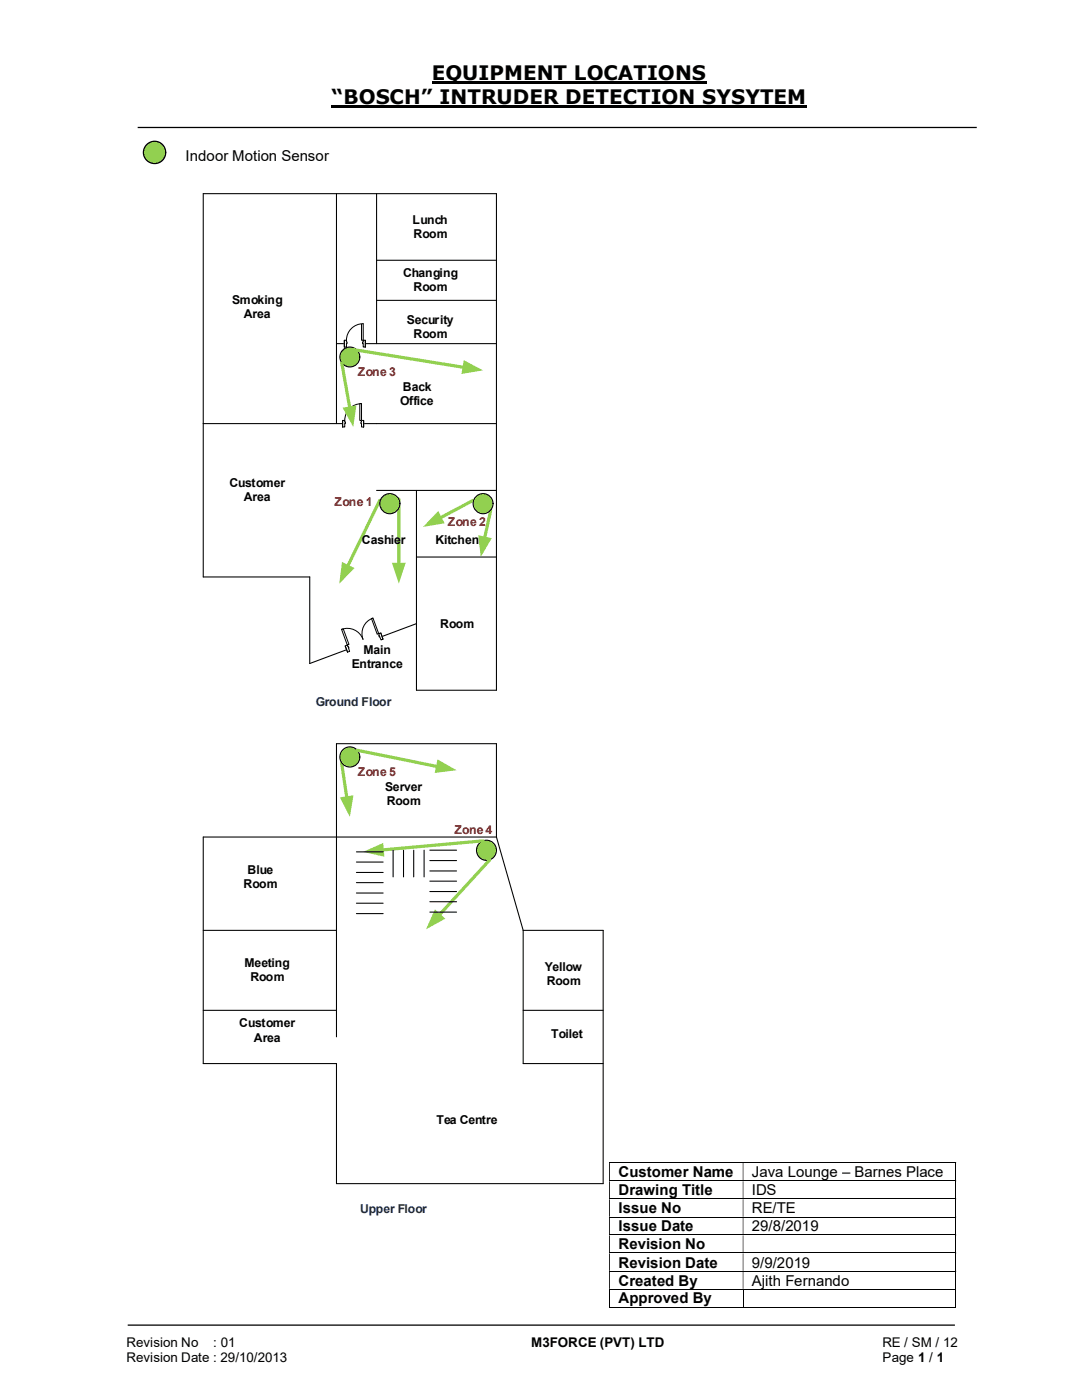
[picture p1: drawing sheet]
<svg xmlns="http://www.w3.org/2000/svg" width="216mm" height="279mm" viewBox="0 0 216 279" stroke-linecap="round" stroke-linejoin="round" font-family="sans-serif">
<path d="M86.1 16.5h54.9M66.2 21.3h94.8" fill="none" stroke="#000" stroke-width=".42"/>
<path d="M27.5 25.4h167.4M25.5 264.5h165" fill="none" stroke="#000" stroke-width=".25"/>
<g fill="none" stroke="#000" stroke-width=".2">
<path d="M121.5 232.1h69.1M121.5 235.7h69.1M121.5 239.3h69.1M190.7 232.1v3.5M190.7 235.8v3.4M190.7 239.4v3.4M121.5 242.9h69.1M121.5 246.5h69.1M121.5 250.1h69.1M121.5 253.7h69.1M121.5 257.3h69.1M121.6 257.3v3.7"/>
<path d="M148.3 257.3v3.7M190.7 243v3.4M190.7 246.5v3.5M190.7 250.1v3.5M190.7 253.8v3.4M190.7 257.3v3.7M121.5 260.9h26.7M148.3 260.9h42.3"/>
</g>
<g fill="#000">
<path d="M190.6 232h.2v.1h-.2zM121.5 232.1h.2v3.5h-.2zM148.2 232.1h.1v3.5h-.1z" fill-rule="evenodd"/>
<path d="M190.6 235.6h.2v.2h-.2zM121.5 235.8h.2v3.4h-.2zM148.2 235.8h.1v3.4h-.1z" fill-rule="evenodd"/>
<path d="M190.6 239.2h.2v.2h-.2zM121.5 239.4h.2v3.4h-.2zM148.2 239.4h.1v3.4h-.1z" fill-rule="evenodd"/>
<path d="M190.6 242.8h.2v.2h-.2zM121.5 243h.2v3.4h-.2zM148.2 243h.1v3.4h-.1z" fill-rule="evenodd"/>
<path d="M190.6 246.4h.2v.1h-.2zM121.5 246.5h.2v3.5h-.2zM148.2 246.5h.1v3.5h-.1z" fill-rule="evenodd"/>
<path d="M190.6 250h.2v.1h-.2zM121.5 250.1h.2v3.5h-.2zM148.2 250.1h.1v3.5h-.1z" fill-rule="evenodd"/>
<path d="M190.6 253.6h.2v.2h-.2zM121.5 253.8h.2v3.4h-.2zM148.2 253.8h.1v3.4h-.1z" fill-rule="evenodd"/>
</g>
<path d="M190.6 257.2h.2v.1h-.2zM190.6 260.8h.2v.2h-.2z" fill="#000"/>
<circle cx="30.8" cy="30.4" r="2.22" fill="#92d050"/>
<circle cx="30.8" cy="30.4" r="2.22" fill="none" stroke="#000" stroke-width=".25"/>
<path d="M75.1 59.9h24M40.6 84.5v30.6h21.2v17.3l21.3-7.9M75.1 97.9h24M75.1 84.5h24M83.1 97.9v39.9h16M83.1 111.2h16M40.6 185.7h26.5" fill="none" stroke="#000" stroke-width=".21"/>
<path d="M68.2 152.2l1 7.1" fill="none" stroke="#92d050" stroke-width=".64"/>
<path d="M67.8 159.1l2.7-.4-.7 4.3z" fill="#92d050"/>
<path d="M40.6 84.5h34.5" fill="none" stroke="#000" stroke-width=".21"/>
<path d="M68.4 83.9h4.2v1.4h-4.2z" fill="#fff"/>
<path d="M68.4 83.9h4.2v1.4h-4.2z" fill="none" stroke="#fff" stroke-width=".2"/>
<path d="M72.1 83.9v1.3h.5v-1.3zM68.4 83.9h.4v1.3h-.4z" fill-rule="evenodd" fill="#fff"/>
<path d="M68.8 84.2v-.3h-.4v1.3h.4v-.7M72.1 84.2v-.3h.5v1.3h-.5v-.7" fill="none" stroke="#000" stroke-width=".2"/>
<path d="M72 84.2v.3h.1v-.3zM68.8 84.2h.1v.3h-.1z" fill-rule="evenodd" fill="#fff"/>
<path d="M68.4 83.9v1.3M68.8 84.2h.1v.3h-.1M72.1 84.2h-.1v.3h.1M72.1 80.6a3.3 3.3 0 0 0-3.3 3.3M72.6 83.9v1.3" fill="none" stroke="#000" stroke-width=".2"/>
<path d="M71.8 80.6h.3v3.3h-.3z" fill-rule="evenodd" fill="#fff"/>
<path d="M71.8 80.6h.3v3.3h-.3z" fill="none" stroke="#000" stroke-width=".2"/>
<path d="M67.1 38.7v45.8M75.1 38.7v29.9M75.1 51.9h24M67.1 68.6h32M40.6 84.5v-45.8h58.5v99.1" fill="none" stroke="#000" stroke-width=".21"/>
<path d="M68.7 67.9h4.2v1.4h-4.2z" fill="#fff"/>
<path d="M68.7 67.9h4.2v1.4h-4.2z" fill="none" stroke="#fff" stroke-width=".2"/>
<path d="M72.5 67.9v1.4h.4v-1.4zM68.7 67.9h.4v1.4h-.4z" fill-rule="evenodd" fill="#fff"/>
<path d="M69.1 68.2v-.3h-.4v1.4h.4v-.7M72.5 68.2v-.3h.4v1.4h-.4v-.7" fill="none" stroke="#000" stroke-width=".2"/>
<path d="M72.3 68.2v.4h.2v-.4zM69.1 68.2h.2v.4h-.2z" fill-rule="evenodd" fill="#fff"/>
<path d="M68.7 67.9v1.4M69.1 68.2h.2v.4h-.2M72.5 68.2h-.2v.4h.2M72.5 64.6a3.3 3.3 0 0 0-3.4 3.3M72.9 67.9v1.4" fill="none" stroke="#000" stroke-width=".2"/>
<path d="M72.1 64.6h.4v3.3h-.4z" fill-rule="evenodd" fill="#fff"/>
<path d="M72.1 64.6h.4v3.3h-.4z" fill="none" stroke="#000" stroke-width=".2"/>
<circle cx="69.8" cy="71.2" r="1.99" fill="#92d050"/>
<circle cx="69.8" cy="71.2" r="1.99" fill="none" stroke="#000" stroke-width=".21"/>
<path d="M75.8 99.9l-6.5 13.2" fill="none" stroke="#92d050" stroke-width=".64"/>
<path d="M68.2 112.1l2.5 1.3-3 3.1z" fill="#92d050"/>
<path d="M94.4 99.9l-6.6 3.5" fill="none" stroke="#92d050" stroke-width=".64"/>
<path d="M87.5 102l1.2 2.4-4.3 .8z" fill="#92d050"/>
<path d="M79.6 99.6v13.1" fill="none" stroke="#92d050" stroke-width=".64"/>
<path d="M78.2 112.3h2.7l-1.3 4.2z" fill="#92d050"/>
<path d="M97.9 101.8l-1.2 5.6" fill="none" stroke="#92d050" stroke-width=".64"/>
<g fill="#92d050">
<path d="M95.4 106.8l2.7 .6-2.2 3.8z"/>
<circle cx="77.8" cy="100.5" r="2.01"/>
</g>
<circle cx="77.8" cy="100.5" r="2.01" fill="none" stroke="#000" stroke-width=".21"/>
<circle cx="96.4" cy="100.5" r="2" fill="#92d050"/>
<circle cx="96.4" cy="100.5" r="2" fill="none" stroke="#000" stroke-width=".21"/>
<path d="M68.2 72.4l1.6 9.1" fill="none" stroke="#92d050" stroke-width=".64"/>
<path d="M68.4 81.4l2.7-.5-.6 4.3z" fill="#92d050"/>
<path d="M70.5 69.8l22.1 3.5" fill="none" stroke="#92d050" stroke-width=".64"/>
<path d="M92.5 71.9l3.9 2-4.3 .7z" fill="#92d050"/>
<path d="M67.1 148.4v58.5M99.1 148.4v18.6M67.1 167h32M99.1 167l5.3 18.7M104.4 185.7h16v50.5h-53.3v-23.9M104.4 185.7v26.6h16M104.4 201.6h16" fill="none" stroke="#000" stroke-width=".21"/>
<path d="M68.9 128.9l7-2.6 .6 1.3-7.1 2.6z" fill-rule="evenodd" fill="#fff"/>
<path d="M68.9 128.9l7-2.6 .6 1.3-7.1 2.6z" fill="none" stroke="#fff" stroke-width=".2"/>
<path d="M75.6 126.4l.4 1.3 .4-.1-.4-1.3zM68.9 128.9l.4-.2 .5 1.3-.5 .1z" fill-rule="evenodd" fill="#fff"/>
<path d="M69.4 129.1l-.1-.4-.4 .2 .4 1.2 .5-.1-.2-.6M75.7 126.8l-.1-.4 .4-.1 .4 1.3-.4 .1-.2-.6" fill="none" stroke="#000" stroke-width=".2"/>
<path d="M75.6 126.8l.2 .3-.1-.3zM69.4 129.1l.2 .2z" fill-rule="evenodd" fill="#fff"/>
<path d="M68.9 128.9l.4 1.2M69.4 129.1l.2 .3M74.4 123.4a3.3 3.3 0 0 0-2 4.2 3.3 3.3 0 0 0-4.2-2M75.7 126.8h-.1l.2 .3M76 126.3l.4 1.3" fill="none" stroke="#000" stroke-width=".2"/>
<path d="M68.2 125.6l.3-.1 1.1 3.1-.3 .1z" fill-rule="evenodd" fill="#fff"/>
<path d="M68.2 125.6l.3-.1 1.1 3.1-.3 .1z" fill="none" stroke="#000" stroke-width=".2"/>
<path d="M74.1 123.4h.3l1.2 3-.3 .2z" fill-rule="evenodd" fill="#fff"/>
<path d="M74.1 123.4h.3l1.2 3-.3 .2z" fill="none" stroke="#000" stroke-width=".2"/>
<path d="M67.1 167h-26.5v45.3h26.5M40.6 201.6h26.5" fill="none" stroke="#000" stroke-width=".21"/>
<circle cx="69.8" cy="151.1" r="2" fill="#92d050"/>
<circle cx="69.8" cy="151.1" r="2" fill="none" stroke="#000" stroke-width=".21"/>
<circle cx="97.1" cy="169.7" r="2" fill="#92d050"/>
<g fill="none" stroke="#000" stroke-width=".21">
<path d="M67.1 148.4h32"/>
<circle cx="97.1" cy="169.7" r="2"/>
</g>
<path d="M71.3 149.7l16 3.3" fill="none" stroke="#92d050" stroke-width=".64"/>
<path d="M87.3 151.6l3.8 2.1-4.4 .6z" fill="#92d050"/>
<path d="M97.7 171.6l-10.1 11.1" fill="none" stroke="#92d050" stroke-width=".64"/>
<path d="M86.8 181.5l2.1 1.8-3.9 2.2z" fill="#92d050"/>
<path d="M96.4 167.8l-20.2 1.8" fill="none" stroke="#92d050" stroke-width=".64"/>
<path d="M72.5 170l4-1.8 .2 2.8z" fill="#92d050"/>
<g fill="none" stroke="#000" stroke-width=".21">
<path d="M71.1 178.2h5.4M71.1 174.1h5.4M71.1 176.1h5.4M71.1 170h5.4M71.1 172h5.4M78.4 169.7v5.3M80.5 169.7v5.3M82.5 169.7v5.3M84.6 169.7v5.3M85.8 177.9h5.3M85.8 180h5.3M85.8 173.8h5.3"/>
<path d="M85.8 175.9h5.3M85.8 169.7h5.3M85.8 171.7h5.3M71.1 180.3h5.4M71.1 182.3h5.4M85.8 182h5.3"/>
</g>
<g font-size="4">
<text x="86.1" y="16">EQUIPMENT LOCATIONS</text>
<text x="66.2" y="20.8">“BOSCH” INTRUDER DETECTION SYSYTEM</text>
</g>
<g font-size="3">
<text x="37" y="32.1">Indoor Motion Sensor</text>
<text x="123.4" y="234.9">Customer Name</text>
<text x="123.4" y="238.5">Drawing Title</text>
<text x="150" y="234.9">Java Lounge – Barnes Place</text>
<text x="150" y="238.5">IDS</text>
<text x="123.4" y="242.1">Issue No</text>
<text x="123.4" y="245.7">Issue Date</text>
<text x="150" y="242.1">RE/TE</text>
<text x="150" y="245.7">29/8/2019</text>
<text x="123.4" y="249.3">Revision No</text>
<text x="123.4" y="253">Revision Date</text>
<text x="123.4" y="256.6">Created By</text>
<text x="150" y="253">9/9/2019</text>
<text x="150" y="256.6">Ajith Fernando</text>
<text x="123.4" y="260.1">Approved By</text>
</g>
<g font-size="2.7">
<text x="25.2" y="268.8">Revision No</text>
<text x="42.6" y="268.8">: 01</text>
<text x="106" y="268.8">M3FORCE (PVT) LTD</text>
<text x="176.1" y="268.8">RE / SM / 12</text>
<text x="25.2" y="271.8">Revision Date : 29/10/2013</text>
<text x="176.1" y="271.8">Page 1 / 1</text>
</g>
<g font-size="2.4">
<text x="82.3" y="44.7">Lunch</text>
<text x="82.5" y="47.5">Room</text>
<text x="80.4" y="55.3">Changing</text>
<text x="82.5" y="58.2">Room</text>
<text x="46.3" y="60.7">Smoking</text>
<text x="48.7" y="63.5">Area</text>
<text x="81.2" y="64.6">Security</text>
<text x="82.5" y="67.5">Room</text>
<text x="80.4" y="77.9">Back</text>
<text x="79.8" y="80.8">Office</text>
<text x="45.8" y="97.2">Customer</text>
<text x="48.7" y="100.1">Area</text>
<text x="72.2" y="108.6">Cashier</text>
<text x="86.9" y="108.6">Kitchen</text>
<text x="87.8" y="125.3">Room</text>
<text x="72.5" y="130.5">Main</text>
<text x="70.2" y="133.4">Entrance</text>
<text x="76.9" y="157.8">Server</text>
<text x="77.2" y="160.6">Room</text>
<text x="48.6" y="177.3">Room</text>
<text x="49.4" y="174.4">Blue</text>
<text x="48.8" y="193">Meeting</text>
<text x="50" y="195.9">Room</text>
<text x="108.7" y="193.7">Yellow</text>
<text x="109.1" y="196.6">Room</text>
<text x="47.8" y="205">Customer</text>
<text x="50.7" y="207.9">Area</text>
<text x="110" y="207.1">Toilet</text>
<text x="87.1" y="224.4">Tea Centre</text>
</g>
<g font-size="2.4" fill="#c00000">
<text x="71.4" y="75">Zone 3</text>
<text x="66.8" y="101.1">Zone 1</text>
<text x="89.4" y="104.9">Zone 2</text>
<text x="71.4" y="154.9">Zone 5</text>
<text x="90.7" y="166.5">Zone 4</text>
</g>
<g font-size="2.4" fill="#002060">
<text x="63" y="140.9">Ground Floor</text>
<text x="71.8" y="242.1">Upper Floor</text>
</g>
</svg>
